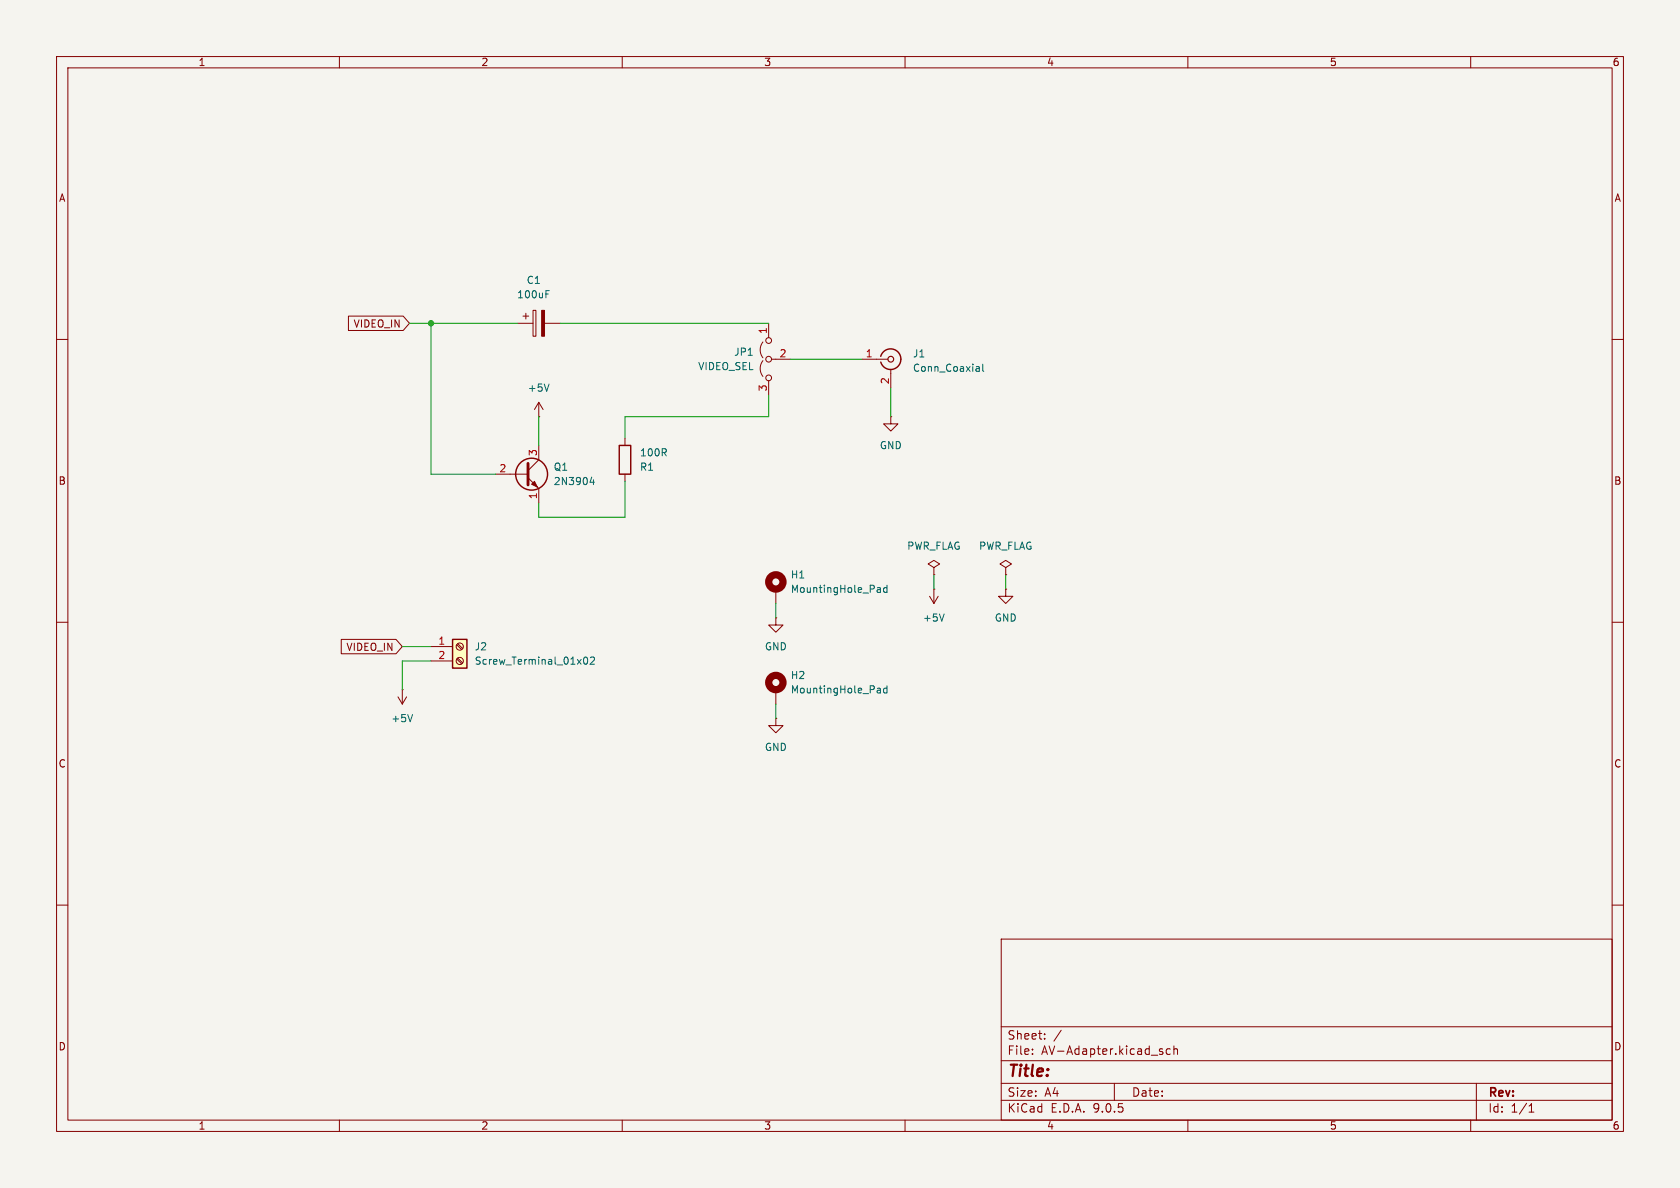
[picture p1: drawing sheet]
<svg xmlns="http://www.w3.org/2000/svg" width="297mm" height="210mm" viewBox="0 0 297 210" stroke-linecap="round" stroke-linejoin="round" font-family="sans-serif">
<path d="M0 0h297v210h-297z" fill="#f5f4ef" stroke="#f5f4ef" stroke-width=".18"/>
<g fill="none" stroke="#840000" stroke-width=".18">
<path d="M10 10h277v190h-277zM12 12h273v186h-273zM60 10v2M110 10v2M160 10v2M210 10v2M260 10v2M10 60h2M110.5 77.5v1.2M157.5 73.7v1.2h1.2l-1.2 1.3-1.3-1.3h1.3M157.5 73.7h.1M285 60h2"/>
<path d="M110.5 83.8v1.3M10 110h2M285 110h2M70.4 123.2l.7 1.3M71.1 121.9h.1M71.1 121.9v2.6M71.9 123.2l-.8 1.3M137.2 127v1.3h1.2l-1.2 1.2-1.3-1.2h1.3M137.2 127h.1M137.2 121.9v2.6M10 160h2M177 166h108v32h-108z"/>
<path d="M285 160h2M60 198v2M110 198v2M160 198v2M177 194.5h108M177 191.5h108M177 187.5h108M177 181.5h108M182.5 186.3v.1M182.5 185.5v.1M184.7 183.6v.1M184.7 182.8v.1"/>
<path d="M187.6 182.1l-1.3 2M197 191.5v3M205.2 185.9l.3 .1 .1 .2-.2 .2h-.3M205.2 185.4l.3 .1M206.9 185.5l-.4-.1-.3 .3v.4l.1 .2h.6M207.5 185.5l.2-.1 .4 .1 .1 .9M207.5 184.9v1.5M210 198v2M260 198v2M261 191.5v6.5M270.3 196.6h.9M270.3 195.5l.4-.4v1.5"/>
</g>
<circle cx="137.2" cy="120.6" r="1.27" fill="none" stroke="#840000" stroke-width="1.3"/>
<path d="M72.9 126.3l-.4 1.3M155.2 121.7h.4l.1 .8M155.7 122.4l-.5 .1M155.7 122h-.5M156.8 121.7h-.4l-.2 .2 .1 .5h.5M156.8 121.2v1.3" fill="none" stroke="#006464" stroke-width=".18"/>
<path d="M109.5 78.7h2v5.1h-2z" fill="none" stroke="#840000" stroke-width=".25"/>
<path d="M80 113h2.5v5.1h-2.5z" fill="#ffffc2"/>
<g fill="none" stroke="#840000" stroke-width=".25">
<path d="M155.7 63a1.82 1.82 0 0 1 2-1.3 1.82 1.82 0 0 1 1.6 1.8M159.3 63.5a1.81 1.81 0 0 1-1.6 1.8 1.81 1.81 0 0 1-2-1.3M80 113h2.5v5.1h-2.5z"/>
<circle cx="94" cy="83.8" r="2.82"/>
</g>
<g fill="none" stroke="#840000" stroke-width=".18">
<path d="M61.6 55.9h9.7l1.1 1.3-1.1 1.2h-9.7zM91.4 57.2h2.8M92.5 55.9h1M93 55.4v1M94.2 54.9h.5v4.5h-.5zM96.3 57.2h2.8M135.9 57.2v2.5M95.2 73.7h.1M95.2 78.7v2.6l-1.9 1.9M95.2 71.1v2.6M95.2 71.1l-.7 1.3M95.2 71.1l.8 1.3"/>
<path d="M134.9 60.5a2.26 2.26 0 0 0 0 2.7M134.9 63.8a2.26 2.26 0 0 0 0 2.7M135.9 67.3v2.6M136.4 63.5h3.3M152.4 63.5h4.6M157.5 65.3v3.3M87.6 83.8h5.7M93.3 84.5l1.9 1.9v2.5M60.3 113h9.7l1.1 1.3-1.1 1.3h-9.7zM76.2 114.3h3.8M76.2 116.8h3.8M80.7 114l.9 .8"/>
<path d="M80.7 116.5l.9 .8M80.9 113.8l.9 .8M80.9 116.3l.9 .9M137.2 109.2v1.3h1.2l-1.2 1.3-1.3-1.3h1.3M137.2 109.2h.1M137.2 104.1v2.6M164.3 105.4l.8 1.3M165.1 104.1h.1M165.1 100.3l1-.6-1-.6-1 .6 1 .6v1.3M165.1 101.6h.1M165.1 104.1v2.6M165.9 105.4l-.8 1.3"/>
<path d="M177.8 104.1v1.3h1.3l-1.3 1.3-1.3-1.3h1.3M177.8 104.1h.1M177.8 100.3l1-.6-1-.6-1 .6 1 .6v1.3M177.8 101.6h.1"/>
<circle cx="135.9" cy="63.5" r=".51"/>
<circle cx="135.9" cy="66.8" r=".51"/>
<circle cx="135.9" cy="60.2" r=".51"/>
<circle cx="81.3" cy="114.3" r=".63"/>
<circle cx="81.3" cy="116.8" r=".63"/>
</g>
<g fill="none" stroke="#006464" stroke-width=".18">
<path d="M96.5 52h.4M96.5 51.4h.6M97.1 67.9l-.5 1.3M172.7 64.8h.3l.1 .2v.6M173.1 65.6h-.4M173.1 65.1l-.4 .1M173.7 64.4v1.1l.2 .1M104.6 84.3l-.3 .9h.8M104.9 84.8v.9M103.3 116.3l.2-.2a.68 .68 0 0 1 .4 .7 .68 .68 0 0 1-.4 .6l-.2-.1-.1-.4zM104.4 116.3l.5-.2 .2 .4-.8 .9h.8M155.2 103.9h.4l.1 .8"/>
<path d="M155.7 104.7h-.5M155.7 104.2h-.5M156.8 103.9h-.4l-.2 .2 .1 .6h.5M156.8 103.4v1.3M166.9 108.5l-.4 1.3"/>
</g>
<circle cx="137.2" cy="102.9" r="1.27" fill="none" stroke="#840000" stroke-width="1.3"/>
<g fill="#840000" stroke="#840000" stroke-width=".18">
<path d="M95.8 54.9h.5v4.5h-.5z"/>
<path d="M94.5 85.1l.5 1-1-.5z"/>
</g>
<path d="M93.3 81.9v3.8" fill="none" stroke="#840000" stroke-width=".51"/>
<circle cx="157.5" cy="63.5" r=".51" fill="none" stroke="#840000" stroke-width=".2"/>
<g fill="none" stroke="#009600" stroke-width=".18">
<path d="M72.4 57.2h19M76.2 57.2v26.6h11.4M99.1 57.2h36.8M95.2 73.7v5M135.9 69.9v3.8h-25.4v3.8M139.7 63.5h12.7M157.5 68.6v5.1M110.5 85.1v6.3h-15.3v-2.5M71.1 114.3h5.1M76.2 116.8h-5.1v5.1M137.2 106.7v2.5M165.1 101.6v2.5"/>
<path d="M177.8 101.6v2.5M137.2 124.5v2.5"/>
</g>
<circle cx="76.2" cy="57.2" r=".46" fill="#009600" stroke="#009600" stroke-width=".18"/>
<text font-size="2.8" fill="#840000" x="178" y="190.9">Title:</text>
<g font-size="2.1" fill="#840000">
<text x="178" y="184">Sheet:</text>
<text x="178" y="186.7">File:</text>
<text x="184.1" y="186.7">AV-Adapter.kicad_sch</text>
<text x="178" y="196.9">KiCad</text>
<text x="178" y="194.1">Size:</text>
<text x="184.7" y="194.1">A4</text>
<text x="185.7" y="196.9">E.D.A.</text>
<text x="193.3" y="196.9">9.0.5</text>
<text x="200" y="194.1">Date:</text>
<text x="263" y="194.3">Rev:</text>
<text x="263" y="196.9">Id:</text>
<text x="267.1" y="196.9">1/1</text>
</g>
<g font-size="1.8" fill="#840000">
<text x="35" y="11.9">1</text>
<text x="85" y="11.9">2</text>
<text x="135" y="11.9">3</text>
<text x="185" y="11.9">4</text>
<text x="235" y="11.9">5</text>
<text x="285" y="11.9">6</text>
<text x="10.3" y="35.9">A</text>
<text x="285.3" y="35.9">A</text>
<text x="62.4" y="58.1">VIDEO_IN</text>
<text x="10.3" y="85.9">B</text>
<text x="285.3" y="85.9">B</text>
<text x="61.1" y="115.3">VIDEO_IN</text>
<text x="10.3" y="135.9">C</text>
<text x="285.3" y="135.9">C</text>
<text x="10.3" y="185.9">D</text>
<text x="285.3" y="185.9">D</text>
<text x="35" y="199.9">1</text>
<text x="85" y="199.9">2</text>
<text x="135" y="199.9">3</text>
<text x="185" y="199.9">4</text>
<text x="235" y="199.9">5</text>
<text x="285" y="199.9">6</text>
</g>
<g font-size="1.8" fill="#006464">
<text x="91.3" y="52.9">100uF</text>
<text x="93" y="50.4">C1</text>
<text x="123.3" y="65.6">VIDEO_SEL</text>
<text x="129.7" y="63.1">JP1</text>
<text x="161.3" y="63.4">J1</text>
<text x="161.3" y="65.9">Conn_Coaxial</text>
<text x="93.2" y="69.4">+5V</text>
<text x="97.8" y="83.4">Q1</text>
<text x="113" y="83.4">R1</text>
<text x="113" y="80.9">100R</text>
<text x="155.4" y="79.6">GND</text>
<text x="97.8" y="86">2N3904</text>
<text x="160.3" y="97.4">PWR_FLAG</text>
<text x="173" y="97.4">PWR_FLAG</text>
<text x="139.7" y="102.5">H1</text>
<text x="139.7" y="105">MountingHole_Pad</text>
<text x="163.1" y="110.1">+5V</text>
<text x="175.8" y="110.1">GND</text>
<text x="83.8" y="115.2">J2</text>
<text x="83.8" y="117.7">Screw_Terminal_01x02</text>
<text x="135.1" y="115.2">GND</text>
<text x="139.7" y="120.2">H2</text>
<text x="139.7" y="122.8">MountingHole_Pad</text>
<text x="69.1" y="127.9">+5V</text>
<text x="135.1" y="132.9">GND</text>
</g>
<g font-size="1.8" fill="#a90000">
<text x="135.6" y="59.1" transform="rotate(-90 135.6 59.1)">1</text>
<text x="137.7" y="63.2">2</text>
<text x="153" y="63.2">1</text>
<text x="135.6" y="69.3" transform="rotate(-90 135.6 69.3)">3</text>
<text x="157.2" y="68" transform="rotate(-90 157.2 68)">2</text>
<text x="88.2" y="83.6">2</text>
<text x="95" y="80.7" transform="rotate(-90 95 80.7)">3</text>
<text x="95" y="88.3" transform="rotate(-90 95 88.3)">1</text>
<text x="77.4" y="114">1</text>
<text x="77.4" y="116.6">2</text>
</g>
</svg>
